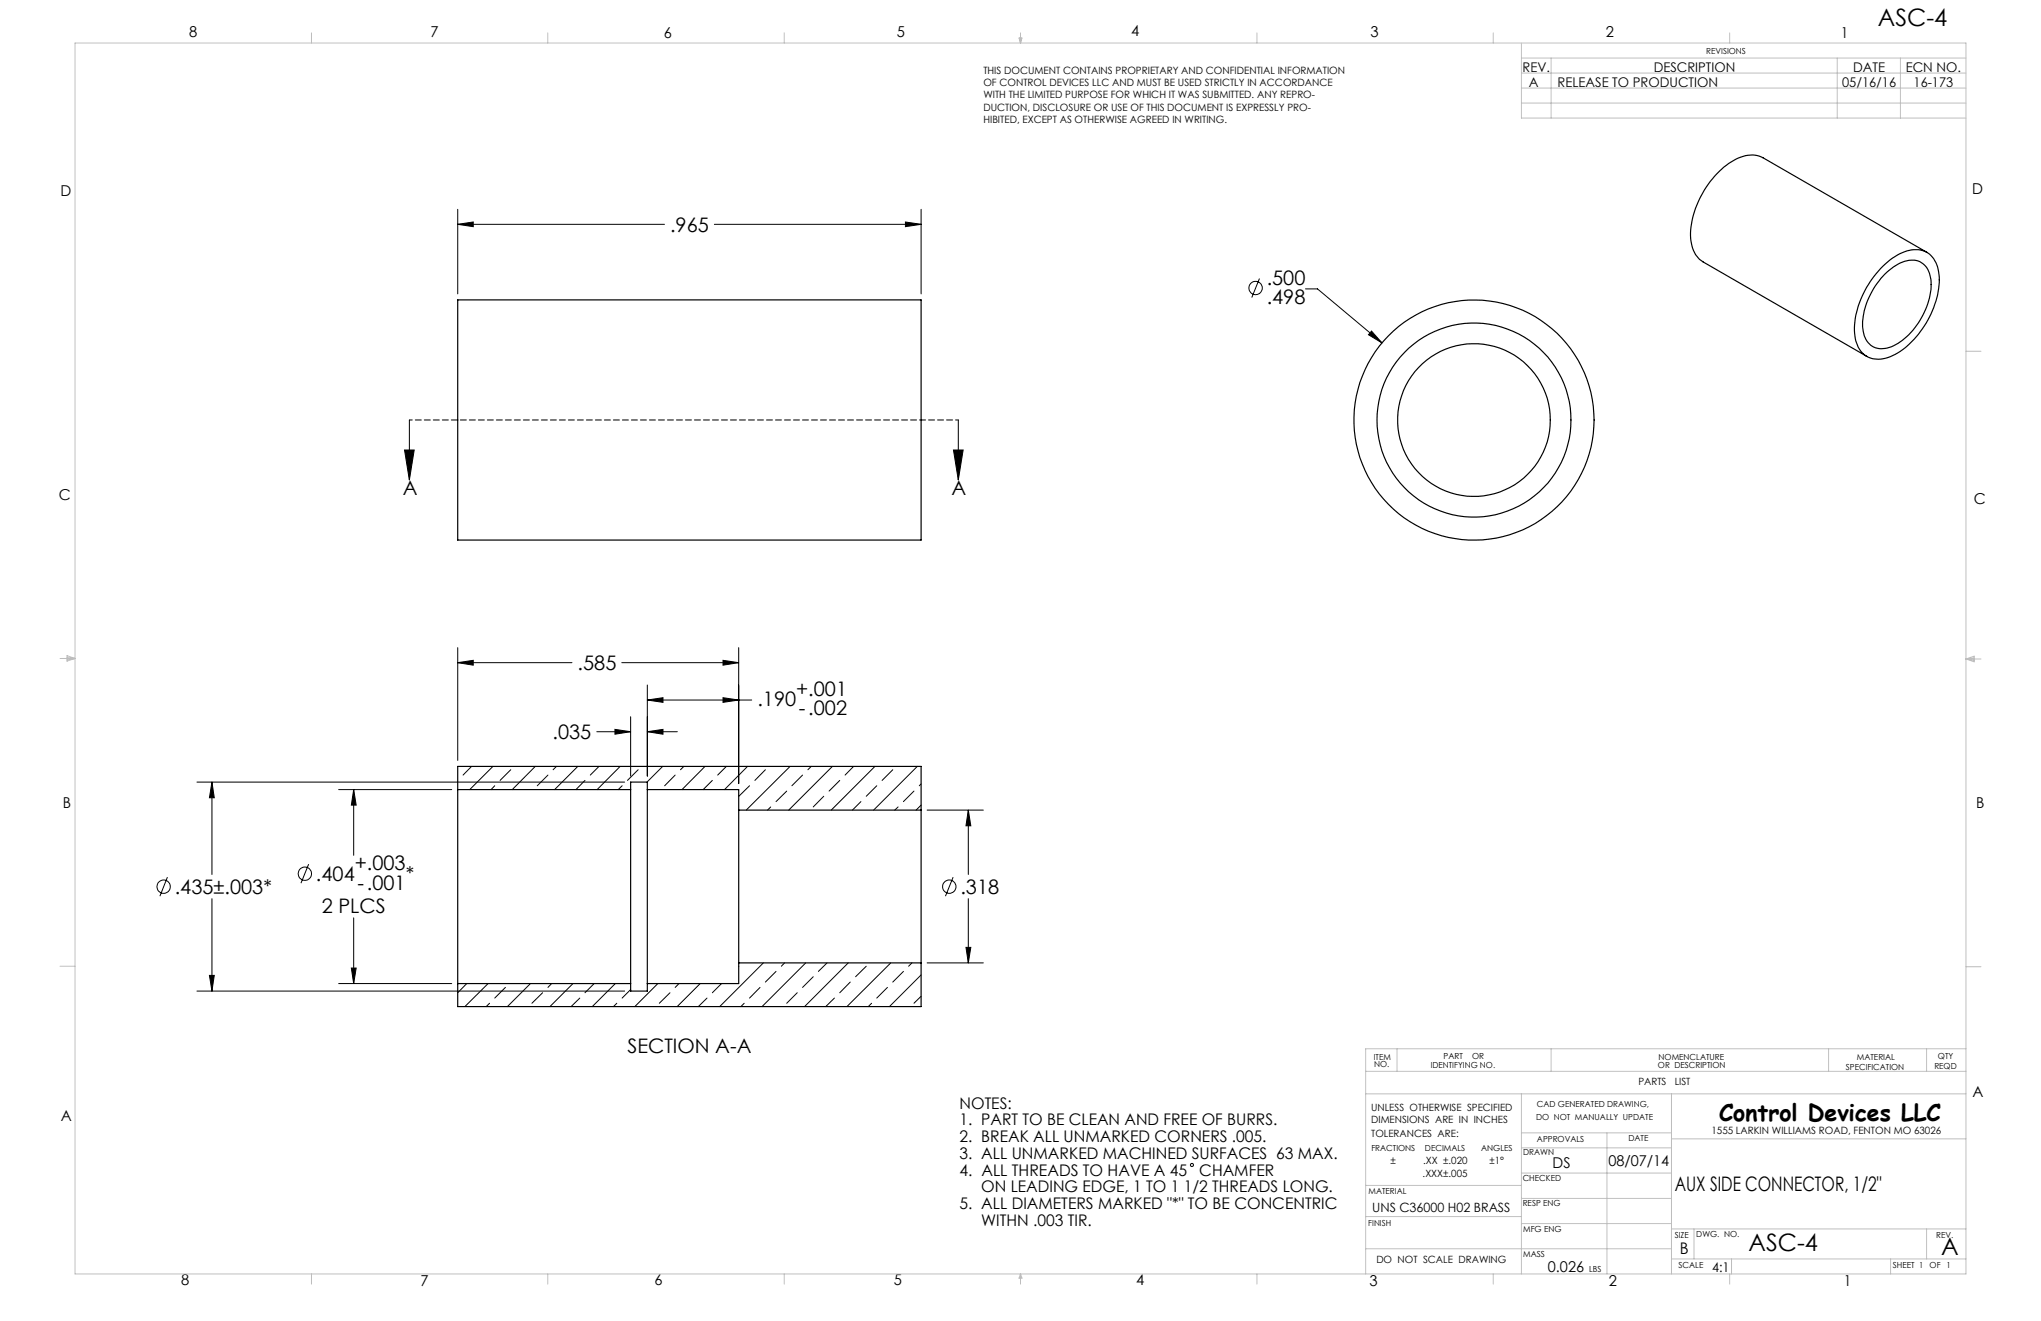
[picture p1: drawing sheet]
<svg xmlns="http://www.w3.org/2000/svg" width="432mm" height="279mm" viewBox="0 0 432 279" stroke-linecap="round" stroke-linejoin="round" font-family="sans-serif">
<g fill="none" stroke="#000" stroke-width=".21">
<path d="M96.8 47.4l3.3-.4v.9zM96.8 44.3v17.9M96.8 47.4h43.8M151.1 47.4h43.8M191.6 47l3.3 .4-3.3 .5zM194.9 44.3v17.9M266.5 58.9l-1.7 4M276.2 61.1h2.5l13.7 11.4M290.2 70l2.2 2.5-2.9-1.7zM85.6 95.2h2l-1 6.3zM86.6 88.8v12.7M201.7 95.2h2.1l-1.1 6.3z"/>
<path d="M202.7 88.8v12.7M96.8 137v23.8M153 139.7l3.3 .5-3.3 .5zM156.3 137v28.7M96.8 140.2l3.3-.5v1zM96.8 140.2h24.2M126.3 154.8h7.1M130.1 154.3l3.3 .5-3.3 .5zM131.6 140.2h24.7M133.4 151.6v12.5M136.9 154.8l3.4-.5v1zM136.9 148.1l3.4-.5v1z"/>
<path d="M136.9 144.9v19.2M136.9 154.8h6.4M136.9 148.1h22.1M153 147.6l3.3 .5-3.3 .5zM41.7 165.4h90.5M44.8 165.4l.5 3.3h-1zM44.8 165.4v19.6M71.6 167h24M74.8 167l.6 3.3h-1.1zM74.8 167v13.9M99.8 162.1l-1.8 1.8M104.3 162.1l-4.9 4.9"/>
<path d="M104.7 166.2l-.8 .8M108.1 162.8l-2.3 2.3M113.2 162.1l-4.8 4.9M115.9 163.9l-2.2 2.3M117.7 162.1l-.7 .7M122.2 162.1l-4.9 4.9M123.8 165.1l-2 1.9M126.7 162.1l-1.8 1.8M131.2 162.1l-4.9 4.9M131.6 166.2l-.8 .8M135 162.8l-2.2 2.3M140.2 162.1l-3.3 3.3"/>
<path d="M142.8 163.9l-2.2 2.3M144.7 162.1l-.7 .7M149.2 162.1l-4.9 4.9M150.7 165.1l-1.9 1.9M153.7 162.1l-1.9 1.8M158.2 162.1l-4.9 4.9M158.6 166.2l-2.3 2.2M161.9 162.8l-2.2 2.3M163.1 170.7l-.7 .6M166.4 167.3l-2.2 2.2M167.1 162.1l-9.2 9.2M169.8 163.9l-2.3 2.3"/>
<path d="M171.6 162.1l-.7 .7M174.3 168.4l-2.3 2.3M176.1 162.1l-9.2 9.2M177.7 165.1l-2.3 2.2M180.6 162.1l-1.8 1.8M182.1 169.5l-1.8 1.8M185.1 162.1l-9.2 9.2M185.5 166.2l-2.2 2.2M188.9 162.8l-2.3 2.3M190 170.7l-.7 .6M193.4 167.3l-2.3 2.2M194.1 162.1l-9.3 9.2"/>
<path d="M194.9 170.3l-1.1 1M194.9 165.8l-.4 .4M196.1 171.3h11.9M204.9 171.3l.5 3.4h-1zM204.9 171.3v13.7M35.4 185.5l-1.6 4M44.8 190.1v19.5M65.3 182.8l-1.6 4M74.8 194.1v13.9M201.6 185.5l-1.6 4M204.9 190.1v13.6M41.7 209.6h90.5"/>
<path d="M44.3 206.3h1l-.5 3.3zM71.6 208h24M74.3 204.8h1.1l-.6 3.2zM98.7 208l-1.9 2M103.3 208l-4.9 4.9M103.6 212.2l-.7 .7M106.9 208.8l-2.2 2.3M112.2 208l-4.8 4.9M114.8 210l-2.3 2.2M116.7 208l-.8 .8M121.2 208l-4.9 4.9M122.7 211.1l-1.9 1.8"/>
<path d="M125.7 208l-1.9 2M130.2 208l-4.9 4.9M130.5 212.2l-.7 .7M133.4 209.3l-1.8 1.8M139.2 208l-4.9 4.9M141.7 210l-2.2 2.2M143.7 208l-.9 .8M148.1 208l-4.8 4.9M149.6 211.1l-1.9 1.8M152.6 208l-1.9 2M156.3 204.4h.1M157.4 212.2l-.7 .7"/>
<path d="M160.8 208.8l-2.2 2.3M161.5 203.7l-9.2 9.2M164.2 205.5l-2.3 2.2M166 203.7l-.7 .7M168.7 210l-2.3 2.2M170.5 203.7l-9.3 9.2M172 206.6l-2.2 2.2M175 203.7l-1.9 1.8M176.5 211.1l-1.8 1.8M179.5 203.7l-9.3 9.2M179.9 207.7l-2.2 2.3M183.3 204.4l-2.3 2.2"/>
<path d="M184.4 212.2l-.7 .7M187.7 208.8l-2.2 2.3M188.5 203.7l-9.3 9.2M191.1 205.5l-2.2 2.2M192.9 203.7l-.7 .7M194.9 206.2l-6.7 6.7M194.9 210.7l-1.5 1.5M196.1 203.7h11.9M204.4 200.4h1l-.5 3.3z"/>
<circle cx="265.6" cy="60.9" r="1.42"/>
<circle cx="34.6" cy="187.5" r="1.4"/>
<circle cx="64.5" cy="184.8" r="1.4"/>
<circle cx="200.8" cy="187.5" r="1.41"/>
<circle cx="252.2" cy="246.4" r=".33"/>
</g>
<path d="M86.6 88.8h116.2" fill="none" stroke="#000" stroke-width=".21" stroke-dasharray="1.3 .6" stroke-dashoffset=".7"/>
<g fill="none" stroke="#c0c0c0" stroke-width=".21">
<path d="M15.9 9.1h400v260.4h-400zM65.9 6.9v2.2M115.9 6.9v2.2M165.9 6.9v2.2M215.6 8h.6l-.3 1.1zM215.7 8l.2 1.1M215.9 6.9v2.2M216 8l-.1 1.1M265.9 6.9v2.2M315.9 6.9v2.2M321.9 9.1v15.9h94M321.9 15.5h94"/>
<path d="M321.9 18.6h94M321.9 12.3h94M328.2 12.3v12.7M365.9 6.9v2.2M388.7 12.3v12.7M402.1 12.3v12.7M321.9 21.8h94M415.9 74.3h3.2M12.7 139.3h3.2M14.2 139.1l1.7 .2M14.2 138.7l1.7 .6-1.7 .5zM15.9 139.3l-1.7 .3"/>
<path d="M415.9 139.4h3.2M415.9 139.4l1.8-.6v1.2zM415.9 139.4l1.8 .3M417.7 139.2l-1.8 .2M12.7 204.4h3.2M415.9 204.5h3.2M288.9 231.4h127M288.9 226.6h127M295.6 221.8v4.8M321.9 231.4v38.1M321.9 239.6h31.7M328.2 221.8v4.8"/>
<path d="M340 239.6v29.9M353.6 231.4v38.1M386.9 221.8v4.8M407.6 221.8v4.8M415.9 221.8h-127v47.7M288.9 257.3h33M288.9 250.7h33M321.9 258.8h31.7M321.9 253.5h31.7M321.9 248.1h31.7M321.9 242.8h31.7M353.6 259.9h62.3"/>
<path d="M353.6 240.9h62.3M358.4 259.9v6.4M407.6 259.9v6.4M65.9 269.5v2.1M115.9 269.5v2.1M165.9 269.5v2.1M215.9 269.5v2.1M215.9 269.5l.3 .8h-.6zM265.9 269.5v2.1M288.9 264.1h64.7M315.9 269.5v2.1M353.6 266.3h62.3"/>
<path d="M365.9 269.5v2.1M366.3 266.3v3.2M400 266.3v3.2"/>
</g>
<g fill="#000">
<path d="M96.8 47.4l3.3-.4v.9zM191.6 47l3.3 .4-3.3 .5zM290.2 70l-.7 .8 2.9 1.7zM204.9 171.3l.5 3.4h-1zM204.4 200.4h1l-.5 3.3zM74.8 167l.6 3.3h-1.1zM74.3 204.8h1.1l-.6 3.2zM130.1 154.3l3.3 .5-3.3 .5zM136.9 154.8l3.4-.5v1zM44.8 165.4l.5 3.3h-1zM44.3 206.3h1l-.5 3.3zM153 139.7l3.3 .5-3.3 .5zM96.8 140.2l3.3-.5v1zM136.9 148.1l3.4-.5v1zM153 147.6l3.3 .5-3.3 .5z"/>
<path d="M85.6 95.2h2l-1 6.3zM201.7 95.2h2.1l-1.1 6.3z"/>
</g>
<g fill="none" stroke="#000" stroke-width=".25">
<path d="M397.9 56.8a10.9 10.9 0 0 1 7.5-4 4.9 4.9 0 0 1 4.7 4.7 18 18 0 0 1-4.2 13.2 12.9 12.9 0 0 1-8 5.3 4.7 4.7 0 0 1-5.3-3.9 17.2 17.2 0 0 1 3.5-13.2zM398.8 58a8.2 8.2 0 0 1 6.3-3 4.2 4.2 0 0 1 3.4 4.2 15.6 15.6 0 0 1-8.3 14.1 4.1 4.1 0 0 1-6.1-3.7 15.4 15.4 0 0 1 4.7-11.6zM407.7 53.4l-34.7-20a6.5 6.5 0 0 0-6.7 .9 19.7 19.7 0 0 0-8.6 16.1 6.2 6.2 0 0 0 2.6 5l34.7 20M96.8 63.4h98.1v50.8h-98.1zM96.8 167v41M96.8 167v-4.9h98.1v9.2M96.8 167h36.6M133.4 167v41M133.4 167v-1.6h3.5v1.6M136.9 167v41M136.9 167h19.4v4.3M156.3 171.3v32.4"/>
<path d="M156.3 171.3h38.6M194.9 171.3v32.4M96.8 208h36.6M133.4 208v1.6h3.5v-1.6M156.3 203.7v4.3h-19.4M156.3 203.7h38.6M194.9 203.7v9.2h-98.1v-4.9"/>
<circle cx="311.8" cy="88.8" r="20.5"/>
<circle cx="311.8" cy="88.8" r="16.1"/>
<circle cx="311.8" cy="88.9" r="25.4"/>
</g>
<g font-size="5.1">
<text x="397.3" y="5.6">ASC-4</text>
<text x="369.9" y="264.7">ASC-4</text>
<text x="410.6" y="265.5">A</text>
</g>
<text font-size="4.9" x="363.7" y="237.1">Control Devices LLC</text>
<g font-size="4.2">
<text x="141.8" y="49">.965</text>
<text x="268" y="60.2">.500</text>
<text x="268" y="64.3">.498</text>
<text x="85.2" y="104.8">A</text>
<text x="201.3" y="104.8">A</text>
<text x="122.2" y="141.7">.585</text>
<text x="160.2" y="149.4">.190</text>
<text x="168.4" y="147.1">+.001</text>
<text x="169" y="151.2">-.002</text>
<text x="116.9" y="156.4">.035</text>
<text x="75.1" y="184.1">+.003</text>
<text x="37" y="189.1">.435±.003*</text>
<text x="66.8" y="186.3">.404</text>
<text x="75.6" y="188.2">-.001</text>
<text x="85.8" y="186.3">*</text>
<text x="203.2" y="189.1">.318</text>
<text x="68.1" y="193.2">2 PLCS</text>
<text x="132.8" y="222.8">SECTION A-A</text>
<text x="354.3" y="252">AUX SIDE CONNECTOR, 1/2&quot;</text>
</g>
<g font-size="3.4">
<text x="203" y="234.5">NOTES:</text>
<text x="203" y="238">1. PART TO BE CLEAN AND FREE OF BURRS.</text>
<text x="203" y="241.5">2. BREAK ALL UNMARKED CORNERS .005.</text>
<text x="203" y="245.1">3. ALL UNMARKED MACHINED SURFACES 63 MAX.</text>
<text x="203" y="248.6">4. ALL THREADS TO HAVE A 45</text>
<text x="253.7" y="248.6">CHAMFER</text>
<text x="203" y="255.7">5. ALL DIAMETERS MARKED &quot;*&quot; TO BE CONCENTRIC</text>
<text x="207.6" y="252.2">ON LEADING EDGE, 1 TO 1 1/2 THREADS LONG.</text>
<text x="207.6" y="259.2">WITHN .003 TIR.</text>
<text x="355.4" y="265.2">B</text>
</g>
<g font-size="3.2">
<text x="40" y="7.9">8</text>
<text x="91.1" y="7.9">7</text>
<text x="140.4" y="8.1">6</text>
<text x="189.8" y="7.9">5</text>
<text x="239.3" y="7.6">4</text>
<text x="289.9" y="7.9">3</text>
<text x="339.7" y="7.9">2</text>
<text x="389.5" y="8.1">1</text>
<text x="12.8" y="41.6">D</text>
<text x="417.3" y="41.1">D</text>
<text x="12.4" y="105.7">C</text>
<text x="417.6" y="106.5">C</text>
<text x="13.3" y="170.9">B</text>
<text x="418.1" y="170.8">B</text>
<text x="417.3" y="231.9">A</text>
<text x="12.9" y="237.2">A</text>
<text x="38.3" y="271.8">8</text>
<text x="88.9" y="272">7</text>
<text x="138.5" y="271.8">6</text>
<text x="189.1" y="271.8">5</text>
<text x="240.4" y="271.8">4</text>
<text x="289.7" y="272">3</text>
<text x="340.3" y="272">2</text>
<text x="390.1" y="272">1</text>
</g>
<g font-size="3.1">
<text x="328.5" y="247.1">DS</text>
<text x="340.3" y="246.5">08/07/14</text>
<text x="327.5" y="269">0.026</text>
</g>
<g font-size="2.8">
<text x="322.1" y="15.2">REV.</text>
<text x="349.9" y="15.2">DESCRIPTION</text>
<text x="392" y="15.2">DATE</text>
<text x="403.2" y="15.2">ECN NO.</text>
<text x="323.4" y="18.3">A</text>
<text x="329.5" y="18.3">RELEASE TO PRODUCTION</text>
<text x="389.7" y="18.4">05/16/16</text>
<text x="404.9" y="18.4">16-173</text>
<text x="362.2" y="269">4:1</text>
</g>
<text font-size="2.7" x="290.3" y="256.3">UNS C36000 H02 BRASS</text>
<g font-size="2.1">
<text x="208.1" y="15.6">THIS DOCUMENT CONTAINS PROPRIETARY AND CONFIDENTIAL INFORMATION</text>
<text x="208.1" y="18.2">OF CONTROL DEVICES LLC AND MUST BE USED STRICTLY IN ACCORDANCE</text>
<text x="208.1" y="20.8">WITH THE LIMITED PURPOSE FOR WHICH IT WAS SUBMITTED. ANY REPRO-</text>
<text x="208.1" y="23.4">DUCTION, DISCLOSURE OR USE OF THIS DOCUMENT IS EXPRESSLY PRO-</text>
<text x="208.1" y="26">HIBITED, EXCEPT AS OTHERWISE AGREED IN WRITING.</text>
<text x="346.6" y="229.4">PARTS</text>
<text x="354.3" y="229.4">LIST</text>
<text x="290.1" y="235">UNLESS OTHERWISE SPECIFIED</text>
<text x="290.1" y="237.6">DIMENSIONS ARE IN INCHES</text>
<text x="362.1" y="239.8">1555 LARKIN WILLIAMS ROAD, FENTON MO 63026</text>
<text x="290.1" y="240.4">TOLERANCES ARE:</text>
<text x="294.2" y="246.2">±</text>
<text x="301" y="248.9">.XXX±.005</text>
<text x="301.1" y="246.2">.XX ±.020</text>
<text x="315.1" y="246.2">±1°</text>
<text x="291.2" y="267.1">DO NOT SCALE DRAWING</text>
</g>
<g font-size="1.8">
<text x="361" y="11.5">REVISIONS</text>
<text x="290.6" y="224.1">ITEM</text>
<text x="290.8" y="225.7">NO.</text>
<text x="302.7" y="225.9">IDENTIFYING NO.</text>
<text x="305.4" y="223.9">PART</text>
<text x="311.4" y="223.9">OR</text>
<text x="350.8" y="226">OR DESCRIPTION</text>
<text x="350.9" y="224.1">NOMENCLATURE</text>
<text x="390.5" y="226.3">SPECIFICATION</text>
<text x="392.9" y="224.2">MATERIAL</text>
<text x="409.2" y="226.2">REQD</text>
<text x="410" y="224.1">QTY</text>
<text x="325" y="236.9">DO NOT MANUALLY UPDATE</text>
<text x="325.2" y="234.1">CAD GENERATED DRAWING,</text>
<text x="290.1" y="243.4">FRACTIONS</text>
<text x="301.5" y="243.4">DECIMALS</text>
<text x="313.4" y="243.4">ANGLES</text>
<text x="322.2" y="244.3">DRAWN</text>
<text x="325.2" y="241.6">APPROVALS</text>
<text x="344.5" y="241.4">DATE</text>
<text x="322.1" y="249.8">CHECKED</text>
<text x="289.5" y="252.6">MATERIAL</text>
<text x="322.1" y="255.1">RESP ENG</text>
<text x="289.5" y="259.3">FINISH</text>
<text x="322.2" y="260.5">MFG ENG</text>
<text x="354.3" y="261.8">SIZE</text>
<text x="358.9" y="261.7">DWG. NO.</text>
<text x="409.6" y="261.8">REV.</text>
<text x="322.2" y="266">MASS</text>
<text x="336.2" y="269">LBS</text>
<text x="355.1" y="268.2">SCALE</text>
<text x="400.5" y="268.1">SHEET 1</text>
<text x="408.2" y="268.1">OF</text>
<text x="411.8" y="268.1">1</text>
</g>
</svg>
